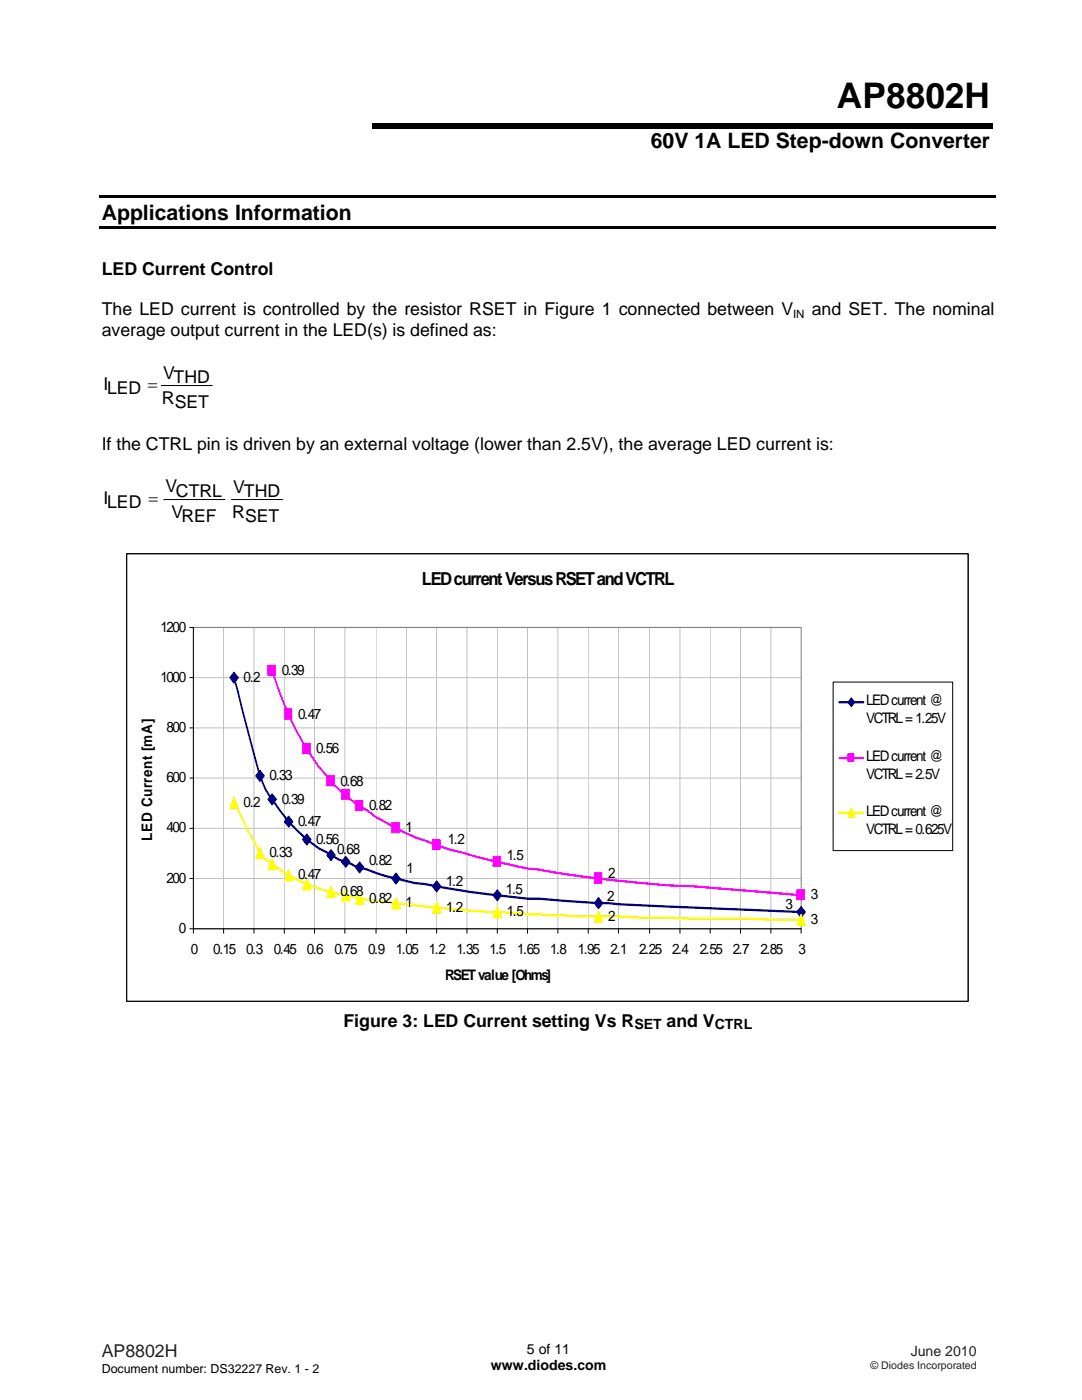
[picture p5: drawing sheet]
<svg xmlns="http://www.w3.org/2000/svg" width="216mm" height="279mm" viewBox="0 0 216 279" stroke-linecap="round" stroke-linejoin="round" font-family="sans-serif">
<path d="M19.8 39h178.8v.5h-178.8zM74.3 24.5h123.8v1.1h-123.8zM19.8 45.1h178.8v.5h-178.8z" fill="#000"/>
<path d="M32.2 76.9h10.2M32.7 99.7h12.2M46.2 99.7h10.2" fill="none" stroke="#000" stroke-width=".2"/>
<path d="M25.3 110.5h167.9v89.3h-167.9z" fill-rule="evenodd" fill="#fff" stroke="#000" stroke-width=".2"/>
<g fill="none" stroke="#c0c0c0" stroke-width=".2">
<path d="M38.6 135.2h121.3M38.6 125.2h121.3v60.2M44.6 125.2v60.2M50.7 125.2v60.2M56.7 125.2v60.2M62.8 125.2v60.2M68.8 125.2v60.2M75 125.2v60.2M81.1 125.2v60.2M87.1 125.2v60.2M93.2 125.2v60.2M99.2 125.2v60.2"/>
<path d="M105.3 125.2v60.2M111.3 125.2v60.2M117.4 125.2v60.2M123.4 125.2v60.2M129.6 125.2v60.2M135.7 125.2v60.2M141.7 125.2v60.2M147.8 125.2v60.2M153.8 125.2v60.2M38.6 155.3h121.3M38.6 145.3h121.3M38.6 175.3h121.3"/>
<path d="M38.6 165.3h121.3"/>
</g>
<path d="M38.6 125.2h121.3v60.2h-121.3z" fill="none" stroke="#808080" stroke-width=".2"/>
<g fill="none" stroke="#000" stroke-width=".2">
<path d="M37.9 125.2h.7v61M37.9 135.2h.7M37.9 155.3h.7M37.9 145.3h.7M37.9 175.3h.7M37.9 165.3h.7M37.9 185.4h122v.8M44.6 185.4v.8M50.7 185.4v.8M56.7 185.4v.8M62.8 185.4v.8M68.8 185.4v.8"/>
<path d="M75 185.4v.8M81.1 185.4v.8M87.1 185.4v.8M93.2 185.4v.8M99.2 185.4v.8M105.3 185.4v.8M111.3 185.4v.8M117.4 185.4v.8M123.4 185.4v.8M129.6 185.4v.8M135.7 185.4v.8M141.7 185.4v.8"/>
<path d="M147.8 185.4v.8M153.8 185.4v.8"/>
</g>
<path d="M46.7 135.2l4.3 16.6a21.7 21.7 0 0 0 4.9 10 32 32 0 0 0 7.7 7.5l4 2.3a98.9 98.9 0 0 0 13.3 4.2l1.9 .4 2.1 .2a175.9 175.9 0 0 0 25 3.2l13.7 .9 36.3 1.5" fill="none" stroke="#000080" stroke-width=".39"/>
<path d="M54.3 133.9a66.7 66.7 0 0 0 9.3 19.2l2.4 2.9 2.3 2.2 .7 .4a23.8 23.8 0 0 0 4.3 3.2l1.7 1.3a59.5 59.5 0 0 0 12.1 5.6 166.1 166.1 0 0 0 18.2 4.6l2.2 .2a236.2 236.2 0 0 0 30.9 3.4l21.5 1.8" fill="none" stroke="#f0f" stroke-width=".39"/>
<path d="M46.7 160.2l4.1 8a8.8 8.8 0 0 0 2.5 3.6l.5 .2a34.3 34.3 0 0 0 16.4 6.9 49.7 49.7 0 0 0 8.8 1.3l14.9 1.6 16 .9 5.9 .2h7.8l14.8 .4h10.9l5.4 .3h5.2" fill="none" stroke="#ff0" stroke-width=".39"/>
<g fill="#000080" stroke="#000080" stroke-width=".2">
<path d="M46.7 134.1l.9 1.1-.9 1.2-.9-1.2z" fill-rule="evenodd"/>
<path d="M51.9 153.7l.8 1.1-.8 1.2-.9-1.2z" fill-rule="evenodd"/>
<path d="M54.3 158.4l.9 1.1-.9 1.1-.9-1.1z" fill-rule="evenodd"/>
<path d="M57.6 162.9l.8 1.1-.8 1.1-.9-1.1z" fill-rule="evenodd"/>
<path d="M61.2 166.4l.9 1.1-.9 1.2-.9-1.2z" fill-rule="evenodd"/>
<path d="M66 169.5l.9 1.1-.9 1.2-.8-1.2z" fill-rule="evenodd"/>
<path d="M69 170.9l.8 1.1-.8 1.1-.9-1.1z" fill-rule="evenodd"/>
<path d="M71.8 172l.8 1.1-.8 1.1-.9-1.1z" fill-rule="evenodd"/>
<path d="M79 174.2l.9 1.1-.9 1.1-.9-1.1z" fill-rule="evenodd"/>
<path d="M87.1 175.8l.9 1.1-.9 1.1-.8-1.1z" fill-rule="evenodd"/>
<path d="M99.2 177.6l.9 1.1-.9 1.1-.8-1.1z" fill-rule="evenodd"/>
<path d="M119.4 179.1l.9 1.1-.9 1.2-.8-1.2z" fill-rule="evenodd"/>
<path d="M159.9 180.9l.8 1.1-.8 1.1-.9-1.1z" fill-rule="evenodd"/>
</g>
<g fill="#f0f" stroke="#f0f" stroke-width=".2">
<path d="M53.4 132.8h1.6v2h-1.6z" fill-rule="evenodd"/>
<path d="M56.7 141.5h1.6v2h-1.6z" fill-rule="evenodd"/>
<path d="M60.3 148.4h1.6v2h-1.6z" fill-rule="evenodd"/>
<path d="M65.2 154.8h1.5v2h-1.5z" fill-rule="evenodd"/>
<path d="M68.1 157.5h1.6v2h-1.6z" fill-rule="evenodd"/>
<path d="M70.9 159.7h1.5v2.1h-1.5z" fill-rule="evenodd"/>
<path d="M78.1 164.2h1.6v2h-1.6z" fill-rule="evenodd"/>
<path d="M86.3 167.5h1.5v2h-1.5z" fill-rule="evenodd"/>
<path d="M98.4 170.9h1.5v2h-1.5z" fill-rule="evenodd"/>
<path d="M118.6 174.2h1.5v2h-1.5z" fill-rule="evenodd"/>
<path d="M159 177.6h1.5v2h-1.5z" fill-rule="evenodd"/>
</g>
<g fill="#ff0" stroke="#ff0" stroke-width=".2">
<path d="M46.7 159.1l.9 2.2h-1.8z"/>
<path d="M51.9 169.1l.8 2.2h-1.7z"/>
<path d="M54.3 171.3l.9 2.2h-1.8z"/>
<path d="M57.6 173.5l.8 2.3h-1.7z"/>
<path d="M61.2 175.3l.9 2.3h-1.8z"/>
<path d="M66 176.9l.9 2.2h-1.7z"/>
<path d="M69 177.6l.8 2.2h-1.7z"/>
<path d="M71.8 178.2l.8 2.3h-1.7z"/>
<path d="M79 179.1l.9 2.3h-1.8z"/>
<path d="M87.1 180l.9 2.2h-1.7z"/>
<path d="M99.2 180.9l.9 2.2h-1.7z"/>
<path d="M119.4 181.8l.9 2.2h-1.7z"/>
<path d="M159.9 182.5l.8 2.2h-1.7z"/>
</g>
<path d="M166.2 136.1h23.9v33.7h-23.9z" fill-rule="evenodd" fill="#fff" stroke="#000" stroke-width=".2"/>
<path d="M167.4 140.1h4.9" fill="none" stroke="#000080" stroke-width=".39"/>
<path d="M169.9 139.3l.7 .8-.7 .9-.7-.9z" fill-rule="evenodd" fill="#000080" stroke="#000080" stroke-width=".2"/>
<path d="M167.4 151.3h4.9" fill="none" stroke="#f0f" stroke-width=".39"/>
<path d="M169.2 150.4h1.2v1.6h-1.2z" fill-rule="evenodd" fill="#f0f" stroke="#f0f" stroke-width=".2"/>
<path d="M167.4 162.2h4.9" fill="none" stroke="#ff0" stroke-width=".39"/>
<path d="M169.9 161.3l.7 1.8h-1.4z" fill="#ff0" stroke="#ff0" stroke-width=".2"/>
<path d="M25.3 110.5h167.9v89.3h-167.9z" fill="none" stroke="#000" stroke-width=".2"/>
<text font-size="7" x="167" y="21.6">AP8802H</text>
<g font-size="4.2">
<text x="129.9" y="29.5">60V 1A LED Step-down Converter</text>
<text x="20.3" y="43.8">Applications Information</text>
</g>
<text font-size="3.6" x="84.2" y="116.7">LED current Versus RSET and VCTRL</text>
<g font-size="3.5">
<text x="20.3" y="54.8">LED Current Control</text>
<text x="20.3" y="62.9">The LED current is controlled by the resistor RSET in Figure 1 connected between V</text>
<text x="162" y="62.9">and SET. The nominal</text>
<text x="20.3" y="67">average output current in the LED(s) is defined as:</text>
<text x="20.7" y="77.8">I</text>
<text x="29.5" y="77.8">=</text>
<text x="32.5" y="75.6">VTHD</text>
<text x="21.4" y="78.7">LED</text>
<text x="32.3" y="80.6">RSET</text>
<text x="20.3" y="89.7">If the CTRL pin is driven by an external voltage (lower than 2.5V), the average LED current is:</text>
<text x="20.7" y="100.6">I</text>
<text x="21.4" y="101.5">LED</text>
<text x="29.6" y="100.6">=</text>
<text x="33" y="98.3">V</text>
<text x="35.1" y="99.2">CTRL VTHD</text>
<text x="34.2" y="103.4">V</text>
<text x="36.2" y="104.3">REF</text>
<text x="46.3" y="103.4">R</text>
<text x="48.9" y="104.3">SET</text>
<text x="68.5" y="204.9">Figure 3: LED Current setting Vs R</text>
<text x="133" y="204.9">and V</text>
</g>
<text font-size="3.5" fill="#231f20" x="20.3" y="270.9">AP8802H</text>
<g font-size="2.9">
<text x="32" y="126">1200</text>
<text x="32" y="136.1">1000</text>
<text x="48.6" y="136.1">0.2</text>
<text x="56.2" y="134.7">0.39</text>
<text x="59.5" y="143.4">0.47</text>
<text x="172.8" y="140.8">LED current @</text>
<text x="33.2" y="146.1">800</text>
<text x="172.8" y="144.3">VCTRL = 1.25V</text>
<text x="53.8" y="155.7">0.33</text>
<text x="63.1" y="150.3">0.56</text>
<text x="172.8" y="151.9">LED current @</text>
<text x="172.8" y="155.4">VCTRL = 2.5V</text>
<text x="33.2" y="156.1">600</text>
<text x="48.6" y="161">0.2</text>
<text x="56.2" y="160.4">0.39</text>
<text x="68" y="156.8">0.68</text>
<text x="73.7" y="161.7">0.82</text>
<text x="30.4" y="167.8" transform="rotate(-90 30.4 167.8)">LED Current [mA]</text>
<text x="33.2" y="166.1">400</text>
<text x="59.5" y="164.8">0.47</text>
<text x="80.9" y="166.1">1</text>
<text x="172.8" y="162.8">LED current @</text>
<text x="172.8" y="166.4">VCTRL = 0.625V</text>
<text x="53.8" y="171">0.33</text>
<text x="63.1" y="168.4">0.56</text>
<text x="67.3" y="170.4">0.68</text>
<text x="73.7" y="172.6">0.82</text>
<text x="89.4" y="168.4">1.2</text>
<text x="101.1" y="171.7">1.5</text>
<text x="33.2" y="176.2">200</text>
<text x="59.5" y="175.5">0.47</text>
<text x="68" y="178.8">0.68</text>
<text x="81.1" y="174.2">1</text>
<text x="89" y="176.8">1.2</text>
<text x="101" y="178.4">1.5</text>
<text x="121.2" y="179.7">2</text>
<text x="121.3" y="175.3">2</text>
<text x="161.8" y="179.5">3</text>
<text x="73.7" y="180.2">0.82</text>
<text x="80.9" y="181.1">1</text>
<text x="89" y="181.9">1.2</text>
<text x="101.1" y="182.8">1.5</text>
<text x="121.3" y="183.7">2</text>
<text x="156.8" y="181.5">3</text>
<text x="161.8" y="184.4">3</text>
<text x="35.7" y="186.2">0</text>
<text x="38.1" y="190.4">0</text>
<text x="42.6" y="190.4">0.15 0.3</text>
<text x="54.6" y="190.4">0.45 0.6</text>
<text x="66.8" y="190.4">0.75</text>
<text x="73.5" y="190.4">0.9</text>
<text x="79" y="190.4">1.05 1.2</text>
<text x="91.1" y="190.4">1.35 1.5</text>
<text x="103.2" y="190.4">1.65 1.8</text>
<text x="115.3" y="190.4">1.95 2.1</text>
<text x="127.6" y="190.4">2.25 2.4</text>
<text x="139.6" y="190.4">2.55 2.7</text>
<text x="151.7" y="190.4">2.85</text>
<text x="159.3" y="190.4">3</text>
<text x="88.9" y="195.6">RSET value [Ohms]</text>
</g>
<g font-size="2.8">
<text x="126.6" y="205.4">SET</text>
<text x="142.6" y="205.4">CTRL</text>
<text x="98" y="273.5">www.diodes.com</text>
<text x="105.2" y="270.2">5 of 11</text>
</g>
<text font-size="2.8" fill="#231f20" x="181.7" y="270.6">June 2010</text>
<text font-size="2.5" x="20.3" y="274">Document number: DS32227 Rev. 1 - 2</text>
<text font-size="2.3" x="158.3" y="63.4">IN</text>
<text font-size="2.1" fill="#231f20" x="173.7" y="273.2">© Diodes Incorporated</text>
</svg>
